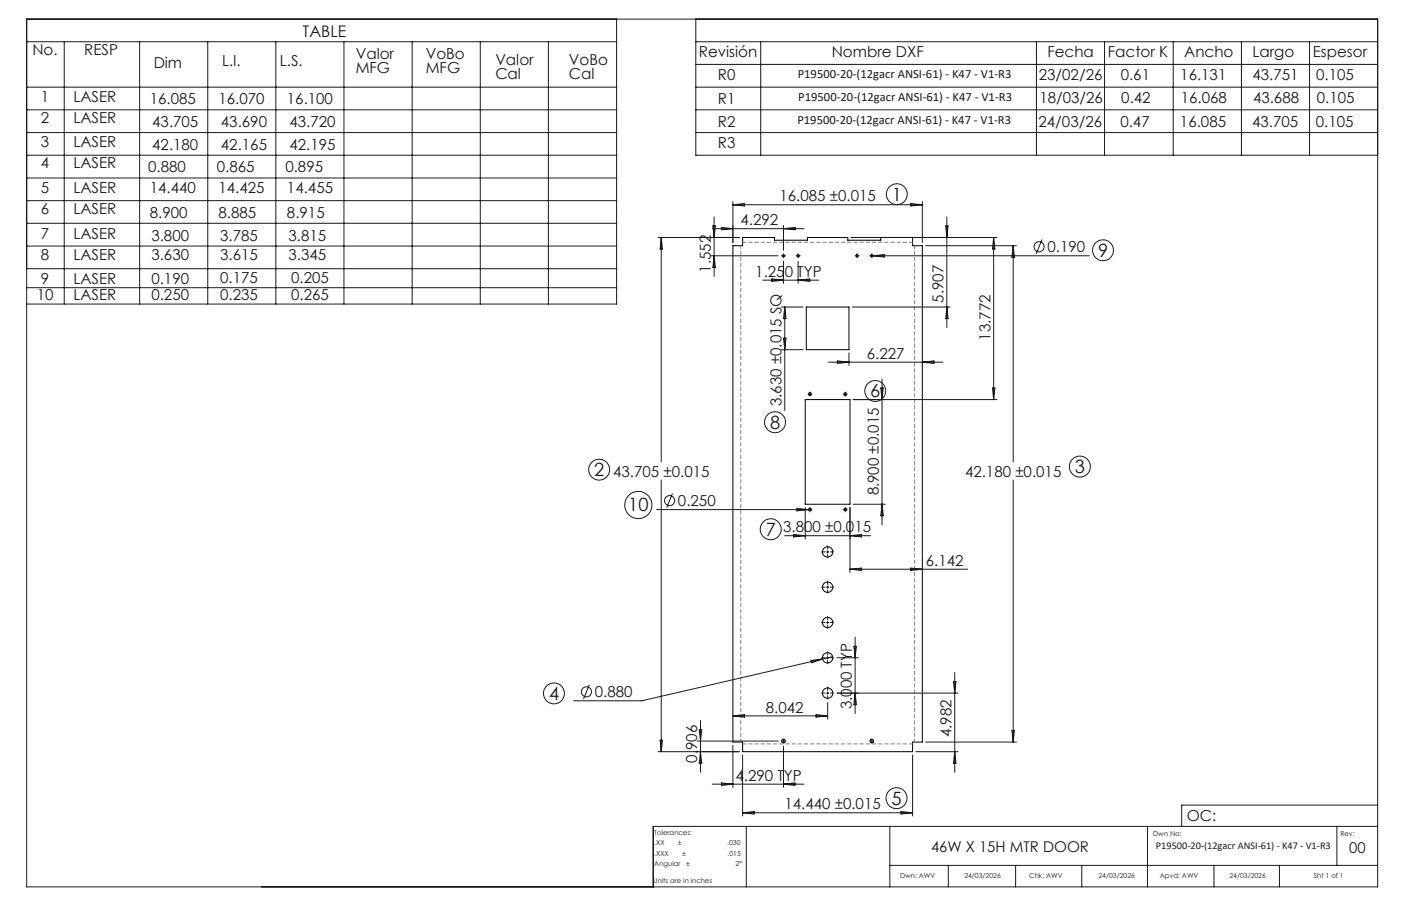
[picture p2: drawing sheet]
<svg xmlns="http://www.w3.org/2000/svg" width="432mm" height="279mm" viewBox="0 0 432 279" stroke-linecap="round" stroke-linejoin="round" font-family="sans-serif">
<g fill="none" stroke="#000" stroke-width=".31">
<path d="M225.9 75.8h3v-2.6h9.8v.9h10.1v-.9h12.5v.9h10.2v-.9h9.8v2.6h3v153h-3v3h-52.4v-3h-3zM248.5 94.7h13.2v13.1h-13.2zM248.2 123.2h13.8v32.3h-13.8z"/>
<circle cx="241.5" cy="78.9" r=".35"/>
<circle cx="246" cy="78.9" r=".34"/>
<circle cx="264.2" cy="78.9" r=".35"/>
<circle cx="268.7" cy="78.9" r=".35"/>
<circle cx="249.6" cy="121.6" r=".45"/>
<circle cx="260.5" cy="121.6" r=".45"/>
<circle cx="249.6" cy="157.2" r=".45"/>
<circle cx="260.5" cy="157.2" r=".45"/>
<circle cx="255.1" cy="170.2" r="1.6"/>
<circle cx="255.1" cy="181.1" r="1.59"/>
<circle cx="255.1" cy="192" r="1.59"/>
<circle cx="255.1" cy="202.9" r="1.59"/>
<circle cx="255.1" cy="213.8" r="1.59"/>
<circle cx="241.4" cy="228.5" r=".57"/>
<circle cx="268.7" cy="228.5" r=".57"/>
</g>
<g fill="none" stroke="#191924" stroke-width=".31">
<path d="M8.2 5.9h416.4v267.6h-416.4zM8.2 12.9h181.8M19.8 12.9v80.9M43 12.9v80.9M64 12.9v80.9M85 12.9v80.9M106 12.9v80.9M127 12.9v80.9M148 12.9v80.9M169 12.9v80.9M190 5.9v87.9h-181.8M214.5 12.9h210.1"/>
<path d="M214.5 5.9v42h210.1M214.5 19.9h210.1M234.5 12.9v35M319.4 12.9v35M340.4 12.9v35M361.6 12.9v35M382.6 12.9v35M403.6 12.9v35M8.2 26.9h181.8M8.2 33.9h181.8M214.5 26.9h210.1M214.5 33.9h210.1"/>
<path d="M8.2 40.9h181.8M8.2 47.9h181.8M8.2 54.9h181.8M214.5 40.9h210.1M8.2 61.9h181.8M8.2 68.9h181.8M8.2 75.9h181.8M202.8 73.2h25.1M203.8 73.2v69.3M203.8 73.2l.4 3.6h-.8zM219.1 78.9h20.7M219.5 70.5h28.3"/>
<path d="M219.7 69.7h.8l-.4 3.5zM220.1 66.9v18.3M220.1 78.9l.4 3.5h-.8zM222.4 70.1l3.5 .4-3.5 .4zM225.9 62.2v12.6M225.9 63.1h58.4M225.9 63.1l3.5-.3v.7zM241.1 78.9h.7M241.5 69.5v7.7M241.5 78.5v.7M241.5 70.5l3.5-.4v.8zM245.6 78.9h.8"/>
<path d="M246 78.5v.7M262.3 73.2h45M263.8 78.9h.7M264.2 78.5v.7M268.3 78.9h67.4M268.7 78.5v.7M269 78.9l3.6-.4v.8zM280.7 62.8l3.6 .3-3.6 .4zM284.3 62.2v12.6M285.3 75.8h28M291.5 69.7h.7l-.4 3.5zM291.8 66.9v34.1"/>
<path d="M306.2 73.2l.4 3.6h-.7zM306.2 73.2v50M312.3 75.8v66.7M312.3 75.8l.3 3.5h-.7zM321.1 73.9l-1.7 4.4M8.2 88.7h181.8M8.2 82.9h181.8M235.1 86.4h17.2M237.9 86l3.6 .4-3.6 .4zM240.9 94.7h6.6M241.5 80.6v6.8M241.9 94.7v31.9"/>
<path d="M241.9 94.7l.4 3.5h-.8zM246 80.6v6.8M246 86.4l3.6-.4v.8zM262.7 94.7h30.1M291.8 94.7l.4 3.5h-.7zM240.9 107.8h6.6M241.5 104.3h.8l-.4 3.5zM255.3 111.7h35.3M258.1 111.3l3.6 .4-3.6 .4zM261.7 108.8v3.9M271.5 119.7h.7l-.3 3.5zM271.9 116.9v45"/>
<path d="M284.3 111.7l3.5-.4v.8zM305.9 119.7h.7l-.4 3.5zM249.3 121.6h.7M249.6 121.2v.7M260.2 121.6h.7M260.5 121.2v.7M263 123.2h44.3M202.4 157.2h47.7M203.8 148v83.8M207.3 152.2l-1.8 4.4M245.6 156.8l3.6 .4-3.6 .4zM248.2 156.5v9.7"/>
<path d="M249.6 156.8v.7M260.2 157.2h.7M260.5 156.8v.7M262 156.5v20.1M263 155.5h9.8M271.9 155.5l.3 3.6h-.7zM312.3 148v80.8M241.8 165.2h26.5M244.6 164.8l3.6 .4-3.6 .4zM254.7 170.2h.7M255.1 169.9v.7M262 175.5h36.2"/>
<path d="M262 175.5l3.5-.3v.7zM262 165.2l3.5-.4v.8zM280.7 175.2l3.6 .3-3.6 .4zM254.7 181.1h.7M254.7 192h.7M255.1 180.7v.7M255.1 191.6v.7M263.2 199.3h.7l-.3 3.5zM263.6 196.5v23.6M181.6 211.1l-1.8 4.5M250 203.7l3.5-.5-3.3 1.2zM253.5 203.2l-55.7 12.9h-21.1"/>
<path d="M254.7 213.7h.7M254.7 202.8h.7M255.1 202.5v.7M255.1 213.4v.7M255.1 216.7v5.1M256.6 202.5l-3.1 .7M258 213.7h37.3M258 202.8h6.5M263.6 213.7l.3 3.6h-.7zM293.9 210.2h.7l-.3 3.5zM294.3 207.4v30.8M202.8 231.8h25.1"/>
<path d="M203.4 228.3h.8l-.4 3.5zM214.9 228.5h25M215.5 225h.8l-.4 3.5zM215.9 231.8l.4 3.6h-.8zM215.9 222.2v16M225.9 229.8v13M225.9 220.8l3.5-.4v.8zM225.9 220.8h29.2M228.9 232.8v18.8M241.5 230.1v12.7M251.5 220.4l3.6 .4-3.6 .4zM268.7 228v1.1"/>
<path d="M281.3 232.8v18.8M282.3 231.8h13M285.3 228.8h28M294.3 231.8l.3 3.6h-.7zM311.9 225.3h.7l-.3 3.5zM219.5 241.8h28.3M222.4 241.4l3.5 .4-3.5 .4zM228.9 250.6h52.4M228.9 250.6l3.5-.3v.7zM230 254.8v18.7M241.5 241.8l3.5-.4v.8zM274.2 254.8v18.7"/>
<path d="M277.7 250.3l3.6 .3-3.6 .4zM353.7 254.8v18.7M412 254.8v12.1M424.6 254.8h-223.3v18.7M424.6 248.3h-60.4v6.5M274.2 266.9h150.4M292.3 266.9v6.6M313 266.9v6.6M333.4 266.9v6.6M374.2 266.9v6.6M394.3 266.9v6.6"/>
<circle cx="276.4" cy="59.9" r="3.2"/>
<circle cx="320.2" cy="76.1" r="1.56"/>
<circle cx="339.9" cy="77.2" r="3.2"/>
<circle cx="238.9" cy="130.2" r="3.2"/>
<circle cx="269.8" cy="120.6" r="3.2"/>
<circle cx="184.7" cy="144.8" r="3.2"/>
<circle cx="196.7" cy="155.8" r="4.2"/>
<circle cx="206.4" cy="154.4" r="1.56"/>
<circle cx="332.8" cy="143.9" r="3.2"/>
<circle cx="237.5" cy="163.2" r="3.2"/>
<circle cx="170.7" cy="213.8" r="3.2"/>
<circle cx="180.8" cy="213.4" r="1.55"/>
<circle cx="276.3" cy="246.1" r="3.2"/>
</g>
<g fill="none" stroke="#191924" stroke-width=".31" stroke-dasharray="15.2 1.3 1.3 1.3" stroke-linecap="butt">
<path d="M241.1 78.9h-.3M241.5 79.2v.4M241.5 78.5v-.3M241.8 78.9h.4M245.7 78.9h-.4M246 79.2v.4M246 78.5v-.3M246.4 78.9h.3M263.8 78.9h-.3M264.2 79.2v.4M264.2 78.5v-.3M264.5 78.9h.4"/>
<path d="M268.3 78.9h-.3M268.7 79.2v.4M268.7 78.5v-.3M269.1 78.9h.3M248.9 121.5h-.1M249.7 122.3v.1M249.7 120.8v-.1M250.4 121.5h.1M259.8 121.5h-.1M260.5 122.3v.1M260.5 120.8v-.1M261.3 121.5h.1"/>
<path d="M248.9 157.1h-.1M249.7 157.9v.1M249.7 156.4v-.1M250.4 157.1h.1M259.8 157.1h-.1M260.5 157.9v.1M260.5 156.4v-.1M261.3 157.1h.1M254.4 170.2h-1.3M255.1 170.9v1.2M255.1 169.5v-1.3M255.8 170.2h1.3"/>
<path d="M254.4 181.1h-1.3M254.4 192h-1.3M255.1 181.8v1.2M255.1 180.4v-1.3M255.1 192.7v1.2M255.1 191.2v-1.2M255.8 181.1h1.3M255.8 192h1.3M254.4 213.7h-1.3M254.4 202.8h-1.3M255.1 214.4v1.3M255.1 213v-1.2"/>
<path d="M255.1 203.6v1.2M255.1 202.1v-1.2M255.8 213.7h1.3M255.8 202.8h1.3M240.9 228.5h1.2M241.5 229.1v-1.2M268.1 228.5h1.2"/>
</g>
<path d="M228.3 75.8v153M281.9 228.8v-153" fill="none" stroke="#808080" stroke-width=".31" stroke-dasharray="1.3 .6" stroke-dashoffset=".3" stroke-linecap="butt"/>
<path d="M281.3 74.7h-52.4M281.3 229.4h-52.4" fill="none" stroke="#808080" stroke-width=".31" stroke-dasharray="1.3 .6" stroke-dashoffset=".2" stroke-linecap="butt"/>
<g font-size="5.6" fill="#191924">
<text x="274.9" y="61.8">1</text>
<text x="338.4" y="79.1">9</text>
<text x="268.2" y="122.5">6</text>
<text x="237.4" y="132.2">8</text>
<text x="183.1" y="146.8">2</text>
<text x="331.3" y="145.9">3</text>
<text x="193.7" y="157.7">10</text>
<text x="236" y="165.2">7</text>
<text x="169.2" y="215.8">4</text>
<text x="274.8" y="248.2">5</text>
</g>
<text font-size="4.9" fill="#191924" x="93.3" y="11.4">TABLE</text>
<g font-size="4.7" fill="#191924">
<text x="10" y="17">No.</text>
<text x="26" y="17">RESP</text>
<text x="215.4" y="17.6">Revisión</text>
<text x="256.3" y="17.6">Nombre DXF</text>
<text x="322.8" y="17.5">Fecha</text>
<text x="341.5" y="17.5">Factor K</text>
<text x="365" y="17.5">Ancho</text>
<text x="386" y="17.5">Largo</text>
<text x="404.6" y="17.5">Espesor</text>
<text x="47.4" y="20.9">Dim</text>
<text x="68.4" y="20.4">L.I.</text>
<text x="86.3" y="20.4">L.S.</text>
<text x="109.6" y="18.1">Valor</text>
<text x="109.6" y="22.6">MFG</text>
<text x="131.2" y="18.1">VoBo</text>
<text x="131.2" y="22.6">MFG</text>
<text x="152.7" y="20">Valor</text>
<text x="175.3" y="20">VoBo</text>
<text x="152.7" y="24.5">Cal</text>
<text x="175.3" y="24.5">Cal</text>
<text x="221.3" y="24.6">R0</text>
<text x="320.2" y="24.7">23/02/26</text>
<text x="345.4" y="24.7">0.61</text>
<text x="363.8" y="24.7">16.131</text>
<text x="386" y="24.7">43.751</text>
<text x="405.7" y="24.7">0.105</text>
<text x="12.6" y="31.3">1</text>
<text x="22.6" y="31.3">LASER</text>
<text x="46.1" y="32">16.085</text>
<text x="67.3" y="32">16.070</text>
<text x="88.4" y="32">16.100</text>
<text x="221.3" y="32.1">R1</text>
<text x="320.4" y="31.8">18/03/26</text>
<text x="345.6" y="31.8">0.42</text>
<text x="364" y="31.8">16.068</text>
<text x="386.2" y="31.8">43.688</text>
<text x="405.8" y="31.8">0.105</text>
<text x="12.6" y="38">2</text>
<text x="22.6" y="38">LASER</text>
<text x="46.9" y="39.2">43.705</text>
<text x="68.1" y="39.2">43.690</text>
<text x="89.2" y="39.2">43.720</text>
<text x="221.3" y="39.1">R2</text>
<text x="320.1" y="39">24/03/26</text>
<text x="345.3" y="39">0.47</text>
<text x="363.7" y="39">16.085</text>
<text x="385.9" y="39">43.705</text>
<text x="405.6" y="39">0.105</text>
<text x="12.6" y="45.4">3</text>
<text x="22.6" y="45.4">LASER</text>
<text x="46.9" y="46.1">42.180</text>
<text x="68.1" y="46.1">42.165</text>
<text x="89.2" y="46.1">42.195</text>
<text x="221.3" y="45.8">R3</text>
<text x="12.6" y="51.9">4</text>
<text x="22.6" y="51.9">LASER</text>
<text x="45.7" y="53.2">0.880</text>
<text x="66.8" y="53.2">0.865</text>
<text x="88" y="53.2">0.895</text>
<text x="12.6" y="59.5">5</text>
<text x="22.6" y="59.5">LASER</text>
<text x="46.2" y="59.6">14.440</text>
<text x="67.3" y="59.6">14.425</text>
<text x="88.5" y="59.6">14.455</text>
<text x="240.2" y="62.1">16.085 ±0.015</text>
<text x="12.6" y="66.1">6</text>
<text x="22.6" y="66.1">LASER</text>
<text x="46.2" y="67.1">8.900</text>
<text x="67.3" y="67.1">8.885</text>
<text x="88.5" y="67.1">8.915</text>
<text x="228.3" y="69.5">4.292</text>
<text x="12.6" y="73.6">7</text>
<text x="22.6" y="73.6">LASER</text>
<text x="46.7" y="74.2">3.800</text>
<text x="67.8" y="74.2">3.785</text>
<text x="89" y="74.2">3.815</text>
<text x="322.8" y="77.8">0.190</text>
<text x="12.6" y="80.3">8</text>
<text x="22.6" y="80.3">LASER</text>
<text x="46.7" y="80.3">3.630</text>
<text x="67.8" y="80.3">3.615</text>
<text x="89" y="80.3">3.345</text>
<text x="12.6" y="87.7">9</text>
<text x="22.6" y="87.7">LASER</text>
<text x="46.7" y="87.7">0.190</text>
<text x="67.8" y="87.2">0.175</text>
<text x="89.7" y="87.2">0.205</text>
<text x="219.1" y="84.1" transform="rotate(-90 219.1 84.1)">1.552</text>
<text x="232.8" y="85.4">1.250 TYP</text>
<text x="11.3" y="92.5">10</text>
<text x="22.6" y="92.5">LASER</text>
<text x="46.7" y="92.5">0.250</text>
<text x="67.8" y="92.5">0.235</text>
<text x="89.7" y="92.5">0.265</text>
<text x="290.8" y="93.3" transform="rotate(-90 290.8 93.3)">5.907</text>
<text x="305.3" y="105" transform="rotate(-90 305.3 105)">13.772</text>
<text x="267.2" y="110.7">6.227</text>
<text x="240.9" y="125.3" transform="rotate(-90 240.9 125.3)">3.630 ±0.015 SQ</text>
<text x="189" y="147">43.705 ±0.015</text>
<text x="297.4" y="147">42.180 ±0.015</text>
<text x="270.9" y="152.8" transform="rotate(-90 270.9 152.8)">8.900 ±0.015</text>
<text x="209" y="156.1">0.250</text>
<text x="241.4" y="164.2">3.800 ±0.015</text>
<text x="285.3" y="174.5">6.142</text>
<text x="183.3" y="215">0.880</text>
<text x="236.1" y="219.7">8.042</text>
<text x="262.6" y="218.8" transform="rotate(-90 262.6 218.8)">3.000 TYP</text>
<text x="293.3" y="227.4" transform="rotate(-90 293.3 227.4)">4.982</text>
<text x="214.9" y="235.2" transform="rotate(-90 214.9 235.2)">0.906</text>
<text x="226.7" y="240.8">4.290 TYP</text>
<text x="241.8" y="249.6">14.440 ±0.015</text>
<text x="365.8" y="253.1">OC:</text>
</g>
<g font-size="4.6" fill="#191924">
<text x="286.9" y="262.7">46W X 15H MTR DOOR</text>
<text x="415.9" y="263">00</text>
</g>
<g font-size="3.9" fill="#191924">
<text x="245.9" y="24">P19500-20-(12gacr ANSI-61) - K47 - V1-R3</text>
<text x="246" y="31.1">P19500-20-(12gacr ANSI-61) - K47 - V1-R3</text>
<text x="245.8" y="38.3">P19500-20-(12gacr ANSI-61) - K47 - V1-R3</text>
</g>
<text font-size="3.2" fill="#191924" x="356.3" y="261.8">P19500-20-(12gacr ANSI-61) - K47 - V1-R3</text>
<g font-size="2.1" fill="#191924">
<text x="201.7" y="257.6">Tolerances:</text>
<text x="355.4" y="257.8">Dwn No:</text>
<text x="413.1" y="257.8">Rev:</text>
<text x="201.7" y="260.7">.XX</text>
<text x="201.7" y="263.9">.XXX</text>
<text x="208.9" y="260.7">±</text>
<text x="210.2" y="263.9">±</text>
<text x="224.1" y="260.7">.030</text>
<text x="224.3" y="263.9">.015</text>
<text x="201.7" y="267">Angular</text>
<text x="211.5" y="267">±</text>
<text x="226.7" y="267">2°</text>
<text x="201.3" y="272.3">Units are in inches</text>
<text x="277.4" y="270.7">Dwn: AWV</text>
<text x="297.2" y="270.7">24/03/2026</text>
<text x="317.2" y="270.7">Chk: AWV</text>
<text x="338.6" y="270.7">24/03/2026</text>
<text x="357.5" y="270.7">Apvd: AWV</text>
<text x="378.9" y="270.7">24/03/2026</text>
<text x="404.9" y="270.7">Sht 1 of 1</text>
</g>
</svg>
